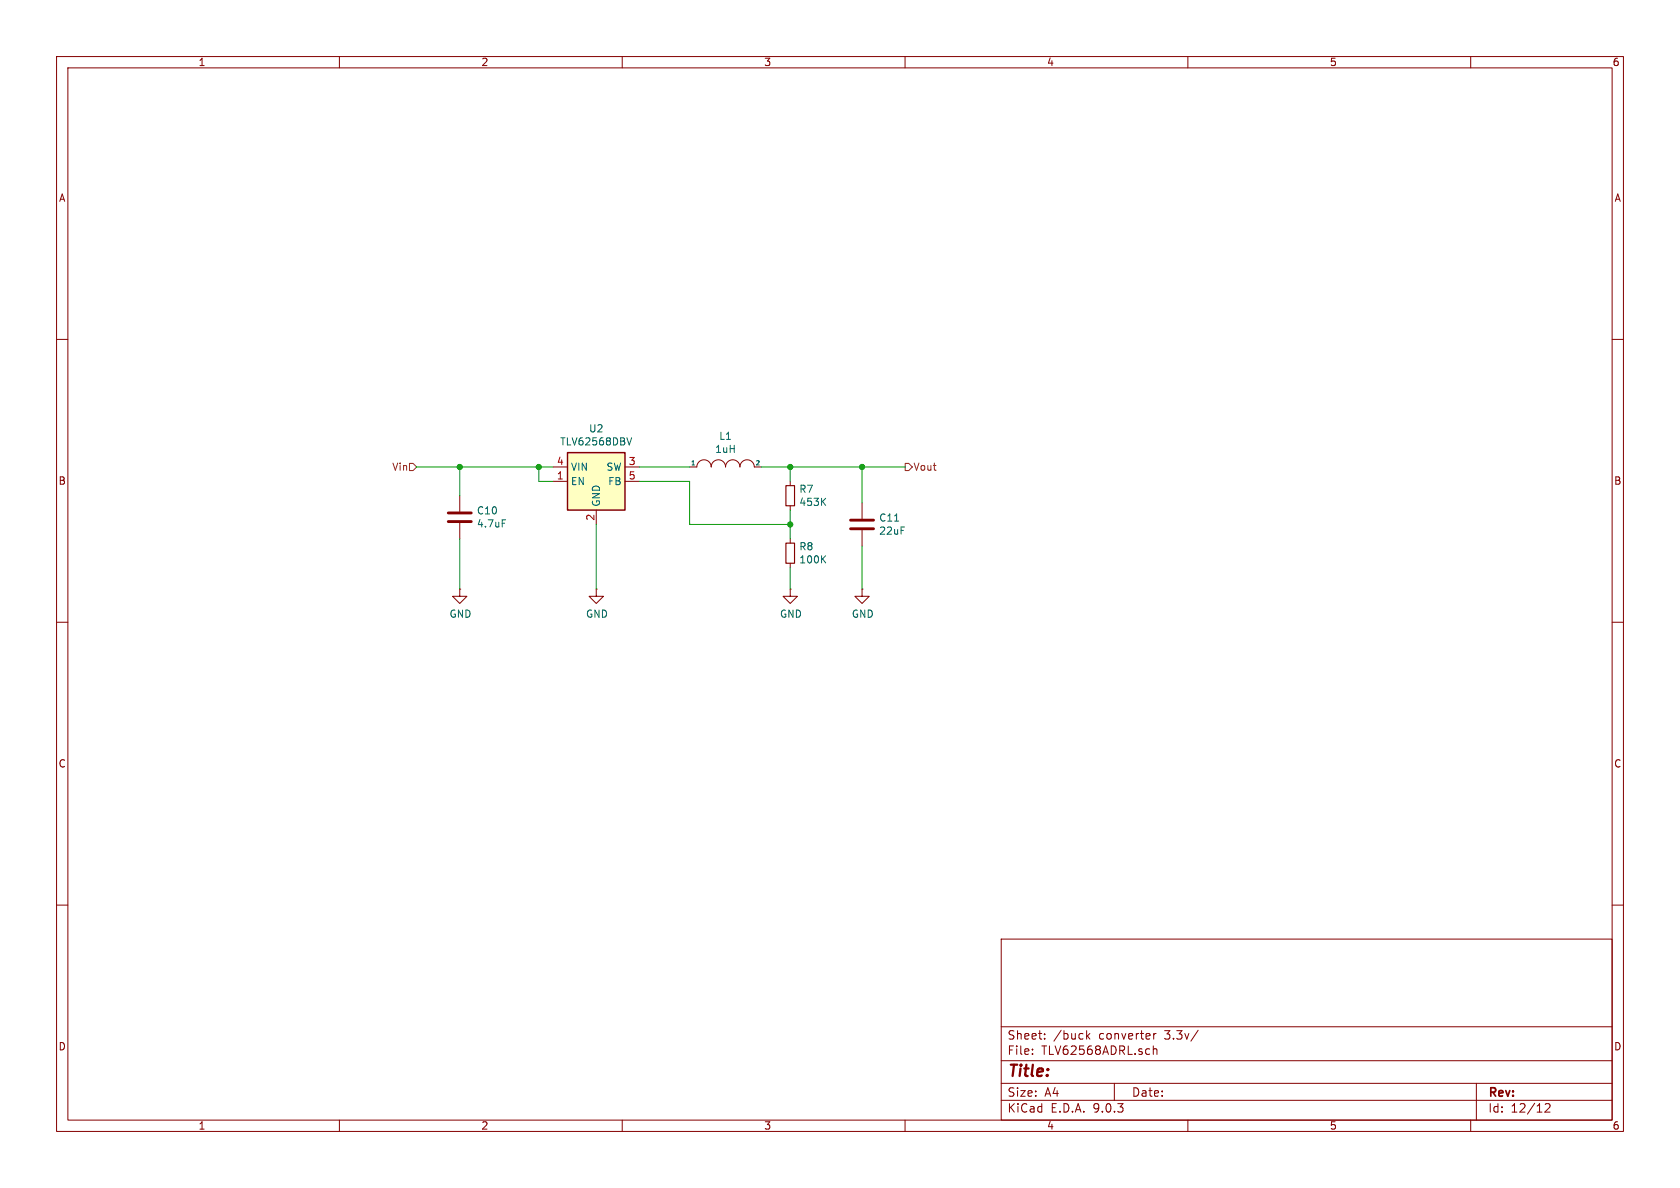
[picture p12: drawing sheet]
(kicad_sch
 (version 20250114)
 (generator "eeschema")
 (generator_version "9.0")
 (paper "A4")
 (lib_symbols
  (symbol "Device:C"
   (pin_numbers (hide yes))
   (pin_names
    (offset 0.254)) (exclude_from_sim no) (in_bom yes) (on_board yes)
   (property "Reference" "C" (at 0.635 2.54 0) (effects (font (size 1.27 1.27)) (justify left)))
   (property "Value" "C" (at 0.635 -2.54 0) (effects (font (size 1.27 1.27)) (justify left)))
   (property "Footprint" "" (at 0.9652 -3.81 0) (effects (font (size 1.27 1.27)) (hide yes)))
   (property "Datasheet" "~" (at 0 0 0) (effects (font (size 1.27 1.27)) (hide yes)))
   (property "Description" "Unpolarized capacitor" (at 0 0 0) (effects (font (size 1.27 1.27)) (hide yes)))
   (symbol "C_0_1"
    (polyline (pts (xy -2.032 0.762) (xy 2.032 0.762)) (stroke (width 0.508) (type default)) (fill (type none)))
    (polyline (pts (xy -2.032 -0.762) (xy 2.032 -0.762)) (stroke (width 0.508) (type default)) (fill (type none))))
   (symbol "C_1_1"
    (pin passive line (at 0 3.81 270) (length 2.794) (name "~" (effects (font (size 1.27 1.27)))) (number "1" (effects (font (size 1.27 1.27)))))
    (pin passive line (at 0 -3.81 90) (length 2.794) (name "~" (effects (font (size 1.27 1.27)))) (number "2" (effects (font (size 1.27 1.27))))))
   (embedded_fonts no))
  (symbol "Device:R_Small"
   (pin_numbers (hide yes))
   (pin_names
    (offset 0.254) (hide yes)) (exclude_from_sim no) (in_bom yes) (on_board yes)
   (property "Reference" "R" (at 0 0 90) (effects (font (size 1.016 1.016))))
   (property "Value" "R_Small" (at 1.778 0 90) (effects (font (size 1.27 1.27))))
   (property "Footprint" "" (at 0 0 0) (effects (font (size 1.27 1.27)) (hide yes)))
   (property "Datasheet" "~" (at 0 0 0) (effects (font (size 1.27 1.27)) (hide yes)))
   (property "Description" "Resistor, small symbol" (at 0 0 0) (effects (font (size 1.27 1.27)) (hide yes)))
   (symbol "R_Small_0_1"
    (rectangle (start -0.762 1.778) (end 0.762 -1.778) (stroke (width 0.2032) (type default)) (fill (type none))))
   (symbol "R_Small_1_1"
    (pin passive line (at 0 2.54 270) (length 0.762) (name "~" (effects (font (size 1.27 1.27)))) (number "1" (effects (font (size 1.27 1.27)))))
    (pin passive line (at 0 -2.54 90) (length 0.762) (name "~" (effects (font (size 1.27 1.27)))) (number "2" (effects (font (size 1.27 1.27))))))
   (embedded_fonts no))
  (symbol "Regulator_Switching:TLV62568DBV" (exclude_from_sim no) (in_bom yes) (on_board yes)
   (property "Reference" "U" (at -5.08 6.35 0) (effects (font (size 1.27 1.27)) (justify left)))
   (property "Value" "TLV62568DBV" (at 0 6.35 0) (effects (font (size 1.27 1.27)) (justify left)))
   (property "Footprint" "Package_TO_SOT_SMD:SOT-23-5" (at 1.27 -6.35 0) (effects (font (size 1.27 1.27)
    (italic yes)) (justify left) (hide yes)))
   (property "Datasheet" "http://www.ti.com/lit/ds/symlink/tlv62568.pdf" (at -6.35 11.43 0) (effects (font (size 1.27 1.27)) (hide yes)))
   (property "Description" "High Efficiency Synchronous Buck Converter, Adjustable Output 0.6V-5.5V, 1A, SOT-23-5" (at 0 0 0) (effects (font (size 1.27 1.27)) (hide yes)))
   (symbol "TLV62568DBV_0_1"
    (rectangle (start -5.08 5.08) (end 5.08 -5.08) (stroke (width 0.254) (type default)) (fill (type background))))
   (symbol "TLV62568DBV_1_1"
    (pin power_in line (at -7.62 2.54 0) (length 2.54) (name "VIN" (effects (font (size 1.27 1.27)))) (number "4" (effects (font (size 1.27 1.27)))))
    (pin input line (at -7.62 0 0) (length 2.54) (name "EN" (effects (font (size 1.27 1.27)))) (number "1" (effects (font (size 1.27 1.27)))))
    (pin power_in line (at 0 -7.62 90) (length 2.54) (name "GND" (effects (font (size 1.27 1.27)))) (number "2" (effects (font (size 1.27 1.27)))))
    (pin power_out line (at 7.62 2.54 180) (length 2.54) (name "SW" (effects (font (size 1.27 1.27)))) (number "3" (effects (font (size 1.27 1.27)))))
    (pin input line (at 7.62 0 180) (length 2.54) (name "FB" (effects (font (size 1.27 1.27)))) (number "5" (effects (font (size 1.27 1.27))))))
   (embedded_fonts no))
  (symbol "power:GND"
   (power)
   (pin_numbers (hide yes))
   (pin_names
    (offset 0) (hide yes)) (exclude_from_sim no) (in_bom yes) (on_board yes)
   (property "Reference" "#PWR" (at 0 -6.35 0) (effects (font (size 1.27 1.27)) (hide yes)))
   (property "Value" "GND" (at 0 -3.81 0) (effects (font (size 1.27 1.27))))
   (property "Footprint" "" (at 0 0 0) (effects (font (size 1.27 1.27)) (hide yes)))
   (property "Datasheet" "" (at 0 0 0) (effects (font (size 1.27 1.27)) (hide yes)))
   (property "Description" "Power symbol creates a global label with name \"GND\" , ground" (at 0 0 0) (effects (font (size 1.27 1.27)) (hide yes)))
   (symbol "GND_0_1"
    (polyline (pts (xy 0 0) (xy 0 -1.27) (xy 1.27 -1.27) (xy 0 -2.54) (xy -1.27 -1.27) (xy 0 -1.27)) (stroke (width 0) (type default)) (fill (type none))))
   (symbol "GND_1_1"
    (pin power_in line (at 0 0 270) (length 0) (name "~" (effects (font (size 1.27 1.27)))) (number "1" (effects (font (size 1.27 1.27))))))
   (embedded_fonts no))
  (symbol "pspice:INDUCTOR"
   (pin_numbers (hide yes))
   (pin_names
    (offset 0)) (exclude_from_sim no) (in_bom yes) (on_board yes)
   (property "Reference" "L" (at 0 2.54 0) (effects (font (size 1.27 1.27))))
   (property "Value" "pspice_INDUCTOR" (at 0 -1.27 0) (effects (font (size 1.27 1.27))))
   (property "Footprint" "" (at 0 0 0) (effects (font (size 1.27 1.27)) (hide yes)))
   (property "Datasheet" "" (at 0 0 0) (effects (font (size 1.27 1.27)) (hide yes)))
   (property "Description" "" (at 0 0 0) (effects (font (size 1.27 1.27)) (hide yes)))
   (symbol "INDUCTOR_0_1"
    (arc (start -5.08 0) (mid -3.81 1.27) (end -2.54 0) (stroke (width 0) (type solid)) (fill (type none)))
    (arc (start -2.54 0) (mid -1.27 1.27) (end 0 0) (stroke (width 0) (type solid)) (fill (type none)))
    (arc (start 0 0) (mid 1.27 1.27) (end 2.54 0) (stroke (width 0) (type solid)) (fill (type none)))
    (arc (start 2.54 0) (mid 3.81 1.27) (end 5.08 0) (stroke (width 0) (type solid)) (fill (type none))))
   (symbol "INDUCTOR_1_1"
    (pin input line (at -6.35 0 0) (length 1.27) (name "1" (effects (font (size 0.762 0.762)))) (number "1" (effects (font (size 0.762 0.762)))))
    (pin input line (at 6.35 0 180) (length 1.27) (name "2" (effects (font (size 0.762 0.762)))) (number "2" (effects (font (size 0.762 0.762))))))
   (embedded_fonts no)))
 (junction
  (at 152.4 82.55)
  (diameter 0)
  (color 0 0 0 0))
 (junction
  (at 139.7 82.55)
  (diameter 0)
  (color 0 0 0 0))
 (junction
  (at 81.28 82.55)
  (diameter 0)
  (color 0 0 0 0))
 (junction
  (at 95.25 82.55)
  (diameter 0)
  (color 0 0 0 0))
 (junction
  (at 139.7 92.71)
  (diameter 0)
  (color 0 0 0 0))
 (wire
  (pts (xy 95.25 82.55) (xy 81.28 82.55))
  (stroke (width 0) (type default)))
 (wire
  (pts (xy 113.03 82.55) (xy 121.92 82.55))
  (stroke (width 0) (type default)))
 (wire
  (pts (xy 95.25 85.09) (xy 95.25 82.55))
  (stroke (width 0) (type default)))
 (wire
  (pts (xy 139.7 82.55) (xy 134.62 82.55))
  (stroke (width 0) (type default)))
 (wire
  (pts (xy 139.7 104.14) (xy 139.7 100.33))
  (stroke (width 0) (type default)))
 (wire
  (pts (xy 97.79 85.09) (xy 95.25 85.09))
  (stroke (width 0) (type default)))
 (wire
  (pts (xy 152.4 96.52) (xy 152.4 104.14))
  (stroke (width 0) (type default)))
 (wire
  (pts (xy 139.7 95.25) (xy 139.7 92.71))
  (stroke (width 0) (type default)))
 (wire
  (pts (xy 152.4 82.55) (xy 160.02 82.55))
  (stroke (width 0) (type default)))
 (wire
  (pts (xy 105.41 104.14) (xy 105.41 92.71))
  (stroke (width 0) (type default)))
 (wire
  (pts (xy 121.92 92.71) (xy 121.92 85.09))
  (stroke (width 0) (type default)))
 (wire
  (pts (xy 152.4 88.9) (xy 152.4 82.55))
  (stroke (width 0) (type default)))
 (wire
  (pts (xy 97.79 82.55) (xy 95.25 82.55))
  (stroke (width 0) (type default)))
 (wire
  (pts (xy 152.4 82.55) (xy 139.7 82.55))
  (stroke (width 0) (type default)))
 (wire
  (pts (xy 73.66 82.55) (xy 81.28 82.55))
  (stroke (width 0) (type default)))
 (wire
  (pts (xy 139.7 90.17) (xy 139.7 92.71))
  (stroke (width 0) (type default)))
 (wire
  (pts (xy 81.28 82.55) (xy 81.28 87.63))
  (stroke (width 0) (type default)))
 (wire
  (pts (xy 139.7 92.71) (xy 121.92 92.71))
  (stroke (width 0) (type default)))
 (wire
  (pts (xy 139.7 85.09) (xy 139.7 82.55))
  (stroke (width 0) (type default)))
 (wire
  (pts (xy 81.28 104.14) (xy 81.28 95.25))
  (stroke (width 0) (type default)))
 (wire
  (pts (xy 121.92 85.09) (xy 113.03 85.09))
  (stroke (width 0) (type default)))
 (hierarchical_label "Vin"
  (shape input)
  (at 73.66 82.55 180)
  (effects (font (size 1.27 1.27)) (justify right)))
 (hierarchical_label "Vout"
  (shape output)
  (at 160.02 82.55 0)
  (effects (font (size 1.27 1.27)) (justify left)))
 (symbol
  (lib_id "Device:C")
  (at 81.28 91.44 0)
  (unit 1)
  (exclude_from_sim no)
  (in_bom yes)
  (on_board yes)
  (dnp no)
  (property "Reference" "C10" (at 84.201 90.2716 0) (effects (font (size 1.27 1.27)) (justify left)))
  (property "Value" "4.7uF" (at 84.201 92.583 0) (effects (font (size 1.27 1.27)) (justify left)))
  (property "Footprint" "Capacitor_SMD:C_1206_3216Metric" (at 82.2452 95.25 0) (effects (font (size 1.27 1.27)) (hide yes)))
  (property "Datasheet" "~" (at 81.28 91.44 0) (effects (font (size 1.27 1.27)) (hide yes)))
  (property "Description" "" (at 81.28 91.44 0) (effects (font (size 1.27 1.27))))
  (pin "1")
  (pin "2"))
 (symbol
  (lib_id "power:GND")
  (at 81.28 104.14 0)
  (unit 1)
  (exclude_from_sim no)
  (in_bom yes)
  (on_board yes)
  (dnp no)
  (property "Reference" "#PWR021" (at 81.28 110.49 0) (effects (font (size 1.27 1.27)) (hide yes)))
  (property "Value" "GND" (at 81.407 108.5342 0) (effects (font (size 1.27 1.27))))
  (property "Footprint" "" (at 81.28 104.14 0) (effects (font (size 1.27 1.27)) (hide yes)))
  (property "Datasheet" "" (at 81.28 104.14 0) (effects (font (size 1.27 1.27)) (hide yes)))
  (property "Description" "" (at 81.28 104.14 0) (effects (font (size 1.27 1.27))))
  (pin "1"))
 (symbol
  (lib_id "Regulator_Switching:TLV62568DBV")
  (at 105.41 85.09 0)
  (unit 1)
  (exclude_from_sim no)
  (in_bom yes)
  (on_board yes)
  (dnp no)
  (property "Reference" "U2" (at 105.41 75.7682 0) (effects (font (size 1.27 1.27))))
  (property "Value" "TLV62568DBV" (at 105.41 78.0796 0) (effects (font (size 1.27 1.27))))
  (property "Footprint" "Package_TO_SOT_SMD:SOT-23-5" (at 106.68 91.44 0) (effects (font (size 1.27 1.27)
    (italic yes)) (justify left) (hide yes)))
  (property "Datasheet" "http://www.ti.com/lit/ds/symlink/tlv62568.pdf" (at 99.06 73.66 0) (effects (font (size 1.27 1.27)) (hide yes)))
  (property "Description" "" (at 105.41 85.09 0) (effects (font (size 1.27 1.27))))
  (pin "3")
  (pin "1")
  (pin "4")
  (pin "2")
  (pin "5"))
 (symbol
  (lib_id "power:GND")
  (at 105.41 104.14 0)
  (unit 1)
  (exclude_from_sim no)
  (in_bom yes)
  (on_board yes)
  (dnp no)
  (property "Reference" "#PWR022" (at 105.41 110.49 0) (effects (font (size 1.27 1.27)) (hide yes)))
  (property "Value" "GND" (at 105.537 108.5342 0) (effects (font (size 1.27 1.27))))
  (property "Footprint" "" (at 105.41 104.14 0) (effects (font (size 1.27 1.27)) (hide yes)))
  (property "Datasheet" "" (at 105.41 104.14 0) (effects (font (size 1.27 1.27)) (hide yes)))
  (property "Description" "" (at 105.41 104.14 0) (effects (font (size 1.27 1.27))))
  (pin "1"))
 (symbol
  (lib_id "pspice:INDUCTOR")
  (at 128.27 82.55 0)
  (unit 1)
  (exclude_from_sim no)
  (in_bom yes)
  (on_board yes)
  (dnp no)
  (property "Reference" "L1" (at 128.27 77.089 0) (effects (font (size 1.27 1.27))))
  (property "Value" "1uH" (at 128.27 79.4004 0) (effects (font (size 1.27 1.27))))
  (property "Footprint" "HotKeyBoard:SRN3012TA-1R0Y" (at 128.27 82.55 0) (effects (font (size 1.27 1.27)) (hide yes)))
  (property "Datasheet" "~" (at 128.27 82.55 0) (effects (font (size 1.27 1.27)) (hide yes)))
  (property "Description" "" (at 128.27 82.55 0) (effects (font (size 1.27 1.27))))
  (property "PC" "SRN3012TA-1R0Y" (at 128.27 82.55 0) (effects (font (size 1.27 1.27)) (hide yes)))
  (pin "1")
  (pin "2"))
 (symbol
  (lib_id "Device:R_Small")
  (at 139.7 87.63 0)
  (unit 1)
  (exclude_from_sim no)
  (in_bom yes)
  (on_board yes)
  (dnp no)
  (property "Reference" "R7" (at 141.1986 86.4616 0) (effects (font (size 1.27 1.27)) (justify left)))
  (property "Value" "453K" (at 141.1986 88.773 0) (effects (font (size 1.27 1.27)) (justify left)))
  (property "Footprint" "Resistor_SMD:R_0603_1608Metric" (at 139.7 87.63 0) (effects (font (size 1.27 1.27)) (hide yes)))
  (property "Datasheet" "~" (at 139.7 87.63 0) (effects (font (size 1.27 1.27)) (hide yes)))
  (property "Description" "" (at 139.7 87.63 0) (effects (font (size 1.27 1.27))))
  (pin "2")
  (pin "1"))
 (symbol
  (lib_id "Device:R_Small")
  (at 139.7 97.79 0)
  (unit 1)
  (exclude_from_sim no)
  (in_bom yes)
  (on_board yes)
  (dnp no)
  (property "Reference" "R8" (at 141.1986 96.6216 0) (effects (font (size 1.27 1.27)) (justify left)))
  (property "Value" "100K" (at 141.1986 98.933 0) (effects (font (size 1.27 1.27)) (justify left)))
  (property "Footprint" "Resistor_SMD:R_0603_1608Metric" (at 139.7 97.79 0) (effects (font (size 1.27 1.27)) (hide yes)))
  (property "Datasheet" "~" (at 139.7 97.79 0) (effects (font (size 1.27 1.27)) (hide yes)))
  (property "Description" "" (at 139.7 97.79 0) (effects (font (size 1.27 1.27))))
  (pin "2")
  (pin "1"))
 (symbol
  (lib_id "power:GND")
  (at 139.7 104.14 0)
  (unit 1)
  (exclude_from_sim no)
  (in_bom yes)
  (on_board yes)
  (dnp no)
  (property "Reference" "#PWR023" (at 139.7 110.49 0) (effects (font (size 1.27 1.27)) (hide yes)))
  (property "Value" "GND" (at 139.827 108.5342 0) (effects (font (size 1.27 1.27))))
  (property "Footprint" "" (at 139.7 104.14 0) (effects (font (size 1.27 1.27)) (hide yes)))
  (property "Datasheet" "" (at 139.7 104.14 0) (effects (font (size 1.27 1.27)) (hide yes)))
  (property "Description" "" (at 139.7 104.14 0) (effects (font (size 1.27 1.27))))
  (pin "1"))
 (symbol
  (lib_id "Device:C")
  (at 152.4 92.71 0)
  (unit 1)
  (exclude_from_sim no)
  (in_bom yes)
  (on_board yes)
  (dnp no)
  (property "Reference" "C11" (at 155.321 91.5416 0) (effects (font (size 1.27 1.27)) (justify left)))
  (property "Value" "22uF" (at 155.321 93.853 0) (effects (font (size 1.27 1.27)) (justify left)))
  (property "Footprint" "Capacitor_SMD:C_0805_2012Metric" (at 153.3652 96.52 0) (effects (font (size 1.27 1.27)) (hide yes)))
  (property "Datasheet" "~" (at 152.4 92.71 0) (effects (font (size 1.27 1.27)) (hide yes)))
  (property "Description" "" (at 152.4 92.71 0) (effects (font (size 1.27 1.27))))
  (pin "2")
  (pin "1"))
 (symbol
  (lib_id "power:GND")
  (at 152.4 104.14 0)
  (unit 1)
  (exclude_from_sim no)
  (in_bom yes)
  (on_board yes)
  (dnp no)
  (property "Reference" "#PWR044" (at 152.4 110.49 0) (effects (font (size 1.27 1.27)) (hide yes)))
  (property "Value" "GND" (at 152.527 108.5342 0) (effects (font (size 1.27 1.27))))
  (property "Footprint" "" (at 152.4 104.14 0) (effects (font (size 1.27 1.27)) (hide yes)))
  (property "Datasheet" "" (at 152.4 104.14 0) (effects (font (size 1.27 1.27)) (hide yes)))
  (property "Description" "" (at 152.4 104.14 0) (effects (font (size 1.27 1.27))))
  (pin "1")))
